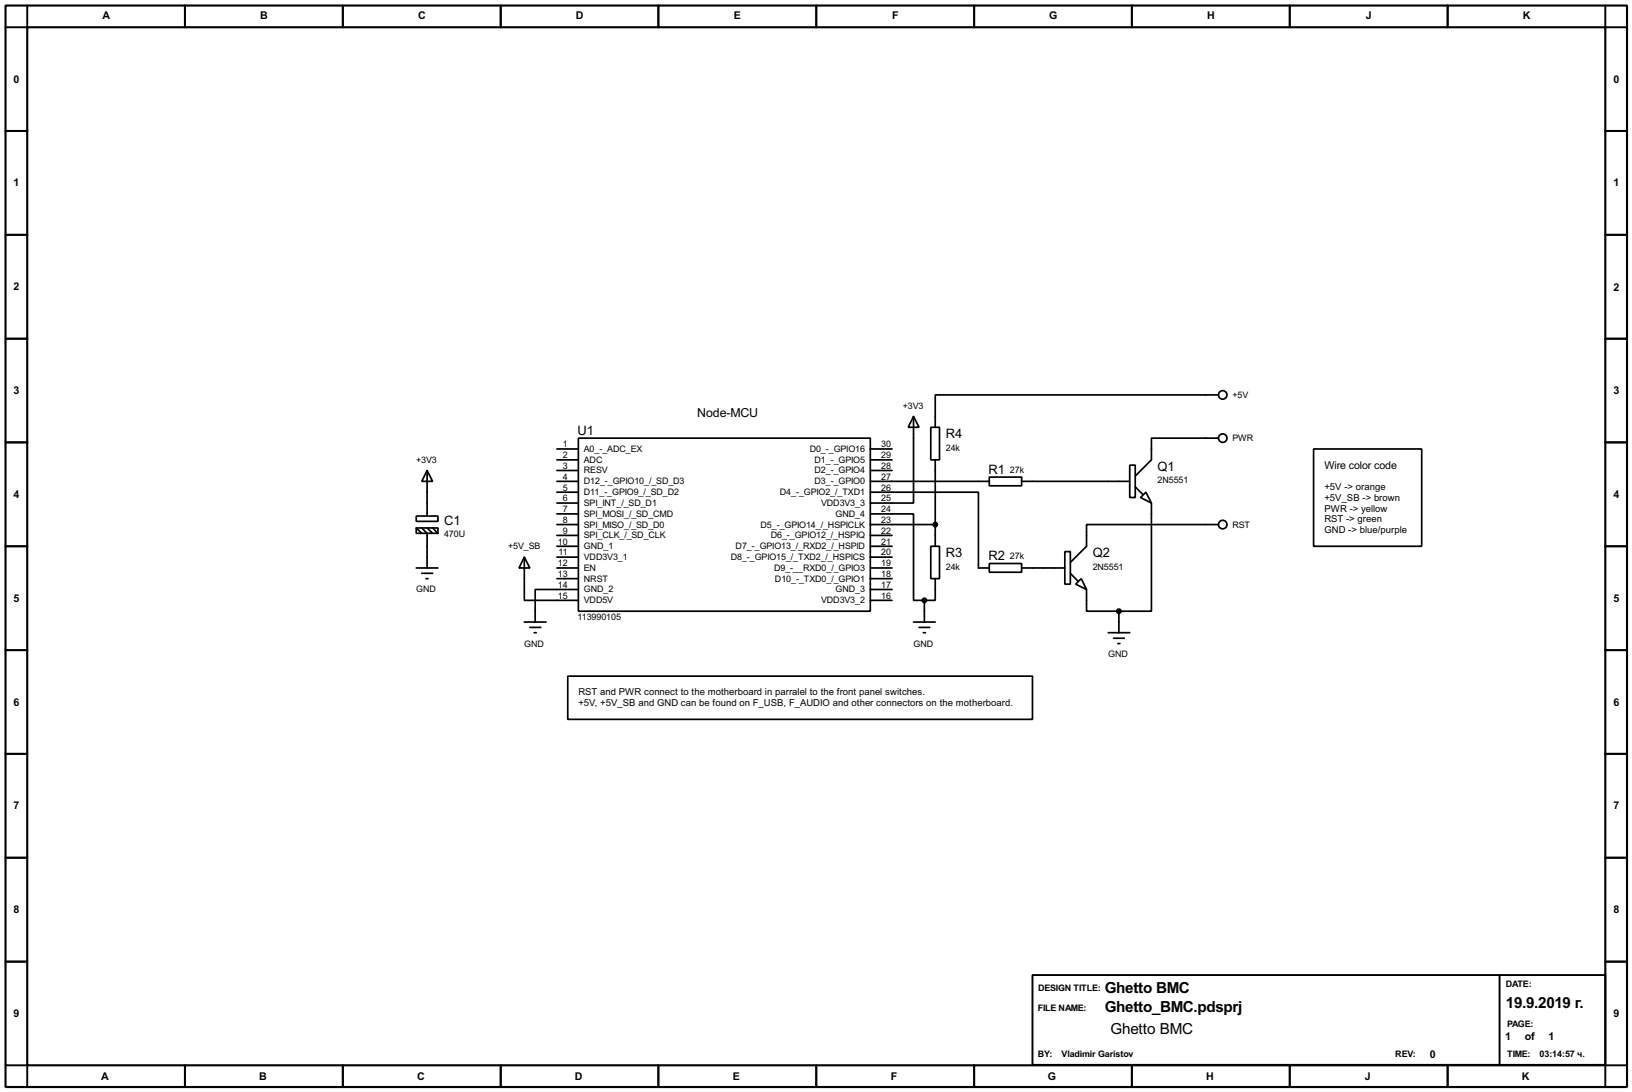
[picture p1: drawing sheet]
<svg xmlns="http://www.w3.org/2000/svg" width="383mm" height="256mm" viewBox="0 0 383 256" stroke-linecap="round" stroke-linejoin="round" font-family="sans-serif">
<path d="M1.3 1.3h381v254h-381zM6.4 6.4h370.8v243.8h-370.8z" fill="none" stroke="#000" stroke-width=".5"/>
<g fill="none" stroke="#000" stroke-width=".45">
<path d="M6.4 1.3v5.1h-5.1M43.5 1.3v5.1M80.6 1.3v5.1M117.7 1.3v5.1M154.7 1.3v5.1M191.8 1.3v5.1M228.9 1.3v5.1M266 1.3v5.1M303.1 1.3v5.1M340.2 1.3v5.1M377.2 1.3v5.1h5.1M1.3 30.8h5.1"/>
<path d="M377.2 30.8h5.1M1.3 55.2h5.1M377.2 55.2h5.1M1.3 79.6h5.1M377.2 79.6h5.1M1.3 103.9h5.1M377.2 103.9h5.1M1.3 128.3h5.1M377.2 128.3h5.1M1.3 152.7h5.1M377.2 152.7h5.1M1.3 177.1h5.1"/>
<path d="M377.2 177.1h5.1M1.3 201.5h5.1M377.2 201.5h5.1M1.3 225.9h5.1M242.6 229h134.6v21.1h-134.6zM352.4 229v21.1M377.2 225.9h5.1M1.3 250.2h5.1v5.1M43.5 250.2v5.1M80.6 250.2v5.1M117.7 250.2v5.1M154.7 250.2v5.1"/>
<path d="M191.8 250.2v5.1M228.9 250.2v5.1M266 250.2v5.1M303.1 250.2v5.1M340.2 250.2v5.1M382.3 250.2h-5.1v5.1"/>
</g>
<g fill="none" stroke="#000" stroke-width=".4">
<path d="M214.7 97.8l1.3 2.6h-2.6zM214.7 97.8v20.4h-10.2M286.3 92.8h-66.5v7.6M100.4 110.5l1.3 2.6h-2.6zM100.4 110.5v10.7M130.9 113.1h5M130.9 105.5h5M130.9 108h5M130.9 110.5h5M130.9 115.6h5M130.9 118.2h5M135.9 102.9h68.6v40.7h-68.6z"/>
<path d="M204.5 115.6h25.4v17.8h2.6M204.5 113.1h28M204.5 105.5h5.1M204.5 108h5.1M204.5 110.5h5.1M218.7 100.4h2.1v7.6h-2.1zM219.8 108v20.3M232.5 112.1h7.6v2h-7.6zM240.1 113.1h25.4M265.5 109.3h1.3v7.6h-1.3zM266.8 114.4l1.7 1.7M268 116.9l1.3-1.3 1.3 2.6z"/>
<path d="M270.6 118.2v25.4h-7.7M286.3 102.9h-15.7v5.1l-3.8 3.8M308.7 105.5h25.4v22.8h-25.4zM97.8 121.2h5.1v1.3h-5.1zM97.8 124h5.1v1.3h-5.1zM97.8 133.4h5.1M97.8 124l1.3 1.3M99.1 124l1.3 1.3v8.1M99.1 134.7h2.6M100.1 135.9h.5M100.4 124l1.3 1.3M101.7 124l1.2 1.3"/>
<path d="M123.2 130.9l1.3 2.5h-2.5zM123.2 130.9v10.1h12.7M130.9 133.4h5M130.9 123.2h5M130.9 120.7h5M130.9 125.8h5M130.9 128.3h5M130.9 130.9h5M130.9 135.9h5M135.9 138.5h-10.1v7.6M204.5 120.7h10.2v20.3h2.5M204.5 133.4h5.1"/>
<path d="M204.5 123.2h15.3M204.5 125.8h5.1M204.5 128.3h5.1M204.5 130.9h5.1M204.5 135.9h5.1M204.5 138.5h5.1M218.7 128.3h2.1v7.6h-2.1zM219.8 135.9v5.1h-2.6M232.5 132.4h7.6v2h-7.6zM240.1 133.4h10.1M250.2 129.6h1.3v7.6h-1.3zM251.5 134.7l1.8 1.8"/>
<path d="M252.8 137.2l1.3-1.3 1.2 2.6zM255.3 138.5v5.1h7.6M286.3 123.2h-31v5.1l-3.8 3.8M123.2 146.1h5.1M124.5 147.4h2.6M125.5 148.6h.5M133.4 158.8h109.2v10.2h-109.2zM204.5 141h5.1M214.7 146.1h5.1M216 147.4h2.5M217 148.6h.5M217.2 141v5.1"/>
<path d="M260.4 148.6h5.1M261.7 149.9h2.5M262.7 151.2h.5M262.9 143.6v5"/>
<circle cx="287.3" cy="92.8" r="1"/>
<circle cx="287.3" cy="102.9" r="1"/>
<circle cx="287.3" cy="123.2" r="1"/>
</g>
<g fill="#000" stroke="#000" stroke-width=".4">
<circle cx="219.7" cy="123.2" r=".5"/>
<circle cx="217.2" cy="141" r=".5"/>
<circle cx="262.9" cy="143.6" r=".5"/>
</g>
<g font-size="4">
<text x="259.6" y="233.3">Ghetto BMC</text>
<text x="259.6" y="237.7">Ghetto_BMC.pdsprj</text>
<text x="353.9" y="236.7">19.9.2019 г.</text>
<text x="260.9" y="242.8">Ghetto BMC</text>
</g>
<g font-size="3.4">
<text x="135.7" y="102.1">U1</text>
<text x="222.3" y="102.9">R4</text>
<text x="232.3" y="111.3">R1</text>
<text x="272" y="110.6">Q1</text>
<text x="104.4" y="123.3">C1</text>
<text x="222.3" y="130.9">R3</text>
<text x="232.3" y="131.6">R2</text>
<text x="256.8" y="130.9">Q2</text>
</g>
<text font-size="3.3" x="163.9" y="97.9">Node-MCU</text>
<g font-size="2.8">
<text x="24.1" y="4.5">A</text>
<text x="61.2" y="4.5">B</text>
<text x="98.2" y="4.5">C</text>
<text x="135.3" y="4.5">D</text>
<text x="172.5" y="4.5">E</text>
<text x="209.6" y="4.5">F</text>
<text x="246.5" y="4.5">G</text>
<text x="283.7" y="4.5">H</text>
<text x="321" y="4.5">J</text>
<text x="357.9" y="4.5">K</text>
<text x="3.2" y="19.4">0</text>
<text x="379.1" y="19.4">0</text>
<text x="3.2" y="43.8">1</text>
<text x="379.1" y="43.8">1</text>
<text x="3.2" y="68.2">2</text>
<text x="379.1" y="68.4">2</text>
<text x="3.2" y="92.6">3</text>
<text x="379.1" y="92.6">3</text>
<text x="311.2" y="110.3">Wire color code</text>
<text x="3.2" y="117">4</text>
<text x="379.1" y="117">4</text>
<text x="3.2" y="141.4">5</text>
<text x="379.1" y="141.4">5</text>
<text x="3.2" y="165.8">6</text>
<text x="379.1" y="165.8">6</text>
<text x="3.2" y="190.1">7</text>
<text x="379.1" y="190.1">7</text>
<text x="3.2" y="214.5">8</text>
<text x="379.1" y="214.5">8</text>
<text x="3.2" y="238.9">9</text>
<text x="379.1" y="238.9">9</text>
<text x="353.7" y="244.4">1</text>
<text x="358.3" y="244.4">of</text>
<text x="363.9" y="244.4">1</text>
<text x="336" y="248.4">0</text>
<text x="23.8" y="253.6">A</text>
<text x="60.9" y="253.6">B</text>
<text x="98" y="253.6">C</text>
<text x="135.1" y="253.6">D</text>
<text x="172.2" y="253.6">E</text>
<text x="209.4" y="253.6">F</text>
<text x="246.2" y="253.6">G</text>
<text x="283.4" y="253.6">H</text>
<text x="320.7" y="253.6">J</text>
<text x="357.6" y="253.6">K</text>
</g>
<g font-size="2.5">
<text x="311.2" y="115.1">+5V -&gt; orange</text>
<text x="311.2" y="117.6">+5V_SB -&gt; brown</text>
<text x="311.2" y="120.2">PWR -&gt; yellow</text>
<text x="311.2" y="122.7">RST -&gt; green</text>
<text x="311.2" y="125.2">GND -&gt; blue/purple</text>
<text x="135.9" y="163.3">RST and PWR connect to the motherboard in parralel to the front panel switches.</text>
<text x="135.9" y="165.9">+5V, +5V_SB and GND can be found on F_USB, F_AUDIO and other connectors on the motherboard.</text>
</g>
<g font-size="2.4">
<text x="289.6" y="93.5">+5V</text>
<text x="212.1" y="96">+3V3</text>
<text x="132.3" y="105.1">1</text>
<text x="132.3" y="107.6">2</text>
<text x="137.2" y="106.2">A0_-_ADC_EX</text>
<text x="190.3" y="106.2">D0_-_GPIO16</text>
<text x="207.1" y="105.1">30</text>
<text x="207.1" y="107.6">29</text>
<text x="222.3" y="105.9">24k</text>
<text x="289.6" y="103.6">PWR</text>
<text x="97.8" y="108.7">+3V3</text>
<text x="132.3" y="110.1">3</text>
<text x="132.3" y="112.7">4</text>
<text x="137.2" y="108.7">ADC</text>
<text x="137.2" y="111.2">RESV</text>
<text x="137.2" y="113.8">D12_-_GPIO10_/_SD_D3</text>
<text x="191.4" y="108.7">D1_-_GPIO5</text>
<text x="191.4" y="111.2">D2_-_GPIO4</text>
<text x="191.4" y="113.8">D3_-_GPIO0</text>
<text x="207.1" y="110.1">28</text>
<text x="207.1" y="112.7">27</text>
<text x="237.3" y="111.1">27k</text>
<text x="272" y="113.5">2N5551</text>
<text x="132.3" y="115.2">5</text>
<text x="132.3" y="117.8">6</text>
<text x="137.2" y="116.3">D11_-_GPIO9_/_SD_D2</text>
<text x="137.2" y="118.9">SPI_INT_/_SD_D1</text>
<text x="183.3" y="116.3">D4_-_GPIO2_/_TXD1</text>
<text x="193" y="118.9">VDD3V3_3</text>
<text x="207.1" y="115.2">26</text>
<text x="207.1" y="117.8">25</text>
<text x="132.3" y="120.3">7</text>
<text x="132.3" y="122.8">8</text>
<text x="132.3" y="125.4">9</text>
<text x="137.2" y="121.4">SPI_MOSI_/_SD_CMD</text>
<text x="137.2" y="123.9">SPI_MISO_/_SD_D0</text>
<text x="178.7" y="123.9">D5_-_GPIO14_/_HSPICLK</text>
<text x="196.4" y="121.4">GND_4</text>
<text x="207.1" y="120.3">24</text>
<text x="207.1" y="122.8">23</text>
<text x="207.1" y="125.4">22</text>
<text x="289.6" y="123.9">RST</text>
<text x="104.4" y="126.2">470U</text>
<text x="119.4" y="129">+5V_SB</text>
<text x="131.1" y="127.9">10</text>
<text x="131.3" y="130.5">11</text>
<text x="137.2" y="126.5">SPI_CLK_/_SD_CLK</text>
<text x="137.2" y="129">GND_1</text>
<text x="137.2" y="131.6">VDD3V3_1</text>
<text x="171.7" y="131.6">D8_-_GPIO15_/_TXD2_/_HSPICS</text>
<text x="172.9" y="129">D7_-_GPIO13_/_RXD2_/_HSPID</text>
<text x="181.1" y="126.5">D6_-_GPIO12_/_HSPIQ</text>
<text x="207.1" y="127.9">21</text>
<text x="207.1" y="130.5">20</text>
<text x="237.3" y="131.4">27k</text>
<text x="131.1" y="133">12</text>
<text x="131.1" y="135.5">13</text>
<text x="137.2" y="134.1">EN</text>
<text x="137.2" y="136.6">NRST</text>
<text x="181.9" y="134.1">D9_-__RXD0_/_GPIO3</text>
<text x="182.1" y="136.6">D10_-_TXD0_/_GPIO1</text>
<text x="207.1" y="133">19</text>
<text x="207.1" y="135.5">18</text>
<text x="222.3" y="133.8">24k</text>
<text x="256.8" y="133.8">2N5551</text>
<text x="97.8" y="139.2">GND</text>
<text x="131.1" y="138.1">14</text>
<text x="131.1" y="140.6">15</text>
<text x="137.2" y="139.2">GND_2</text>
<text x="137.2" y="141.7">VDD5V</text>
<text x="193" y="141.7">VDD3V3_2</text>
<text x="196.4" y="139.2">GND_3</text>
<text x="207.1" y="138.1">17</text>
<text x="207.1" y="140.6">16</text>
<text x="135.7" y="145.7">113990105</text>
<text x="123.2" y="151.9">GND</text>
<text x="214.7" y="151.9">GND</text>
<text x="260.4" y="154.4">GND</text>
<text x="243.9" y="232.8">DESIGN TITLE:</text>
<text x="353.9" y="231.9">DATE:</text>
<text x="243.9" y="237.5">FILE NAME:</text>
<text x="354.1" y="241.3">PAGE:</text>
<text x="243.9" y="248.2">BY:</text>
<text x="249.5" y="248.2">Vladimir Garistov</text>
<text x="327.9" y="248.3">REV:</text>
<text x="354.2" y="248.3">TIME:</text>
<text x="361.8" y="248.3">03:14:57 ч.</text>
</g>
</svg>
